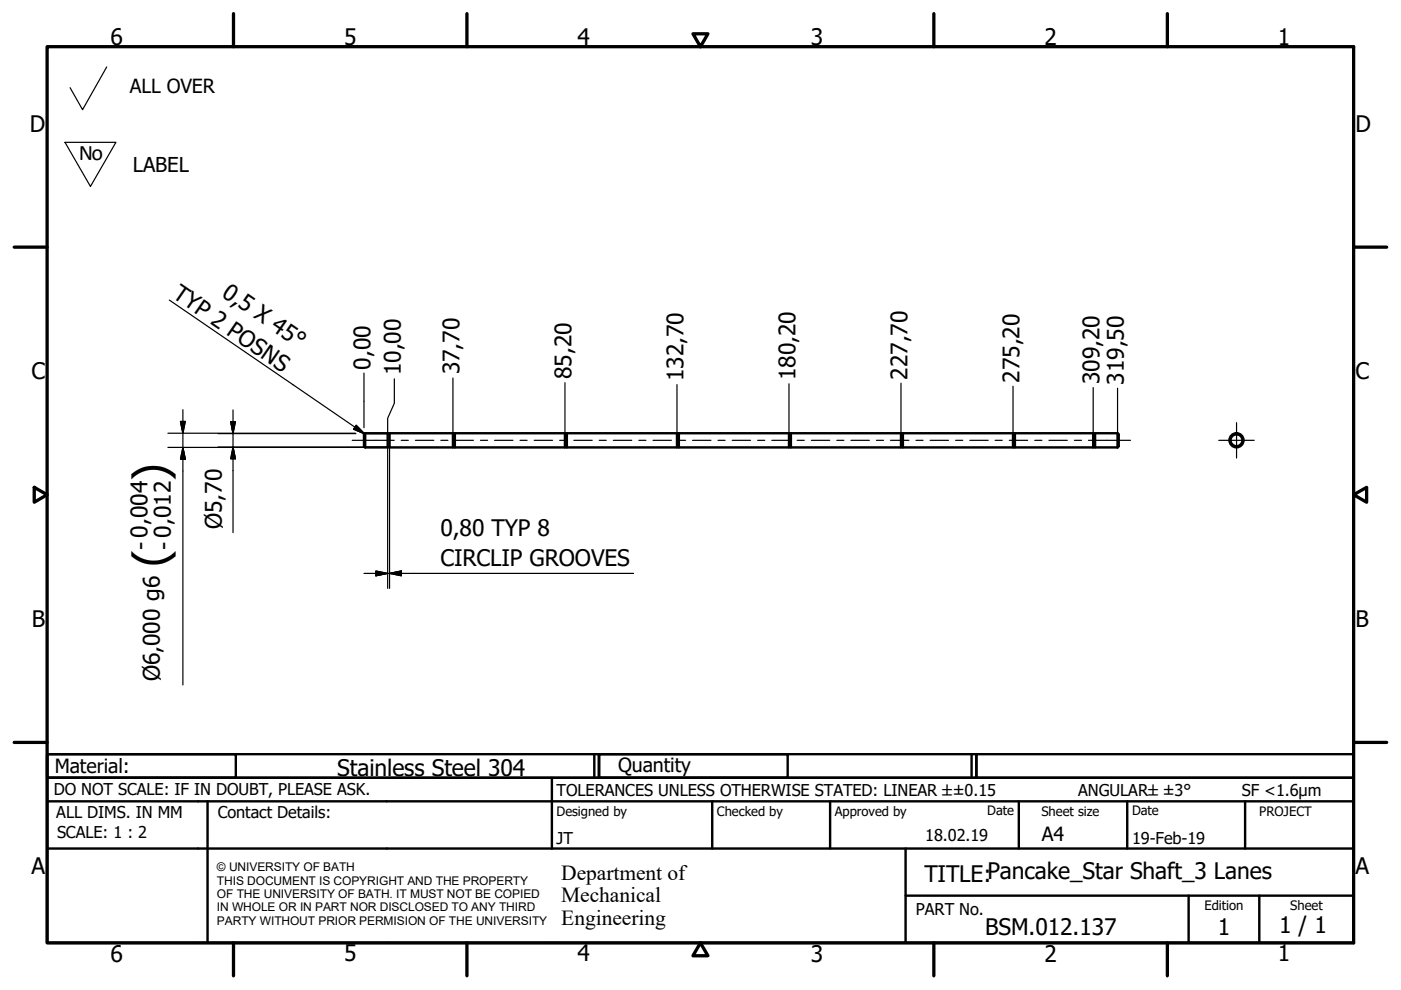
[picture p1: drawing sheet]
<svg xmlns="http://www.w3.org/2000/svg" width="297mm" height="210mm" viewBox="0 0 297 210" stroke-linecap="round" stroke-linejoin="round" font-family="sans-serif">
<!-- layer: Visible (ISO) -->
<g fill="none" stroke="#000" stroke-width=".51">
<path d="M77.4 91.9l-.2 .2v2.5l.2 .3M77.4 91.9v3M77.4 91.9h4.8v3h-4.8M82.2 94.8h.4M82.2 91.9h.4M82.6 91.9h13.4v3h-13.4zM96 94.8h.4M96 91.9h.4M96.4 91.9h23.4v3h-23.4zM119.8 94.8h.4M119.8 91.9h.4M120.2 91.9h23.3v3h-23.3z"/>
<path d="M143.5 94.8h.4M143.5 91.9h.4M143.9 91.9h23.4v3h-23.4zM167.3 94.8h.4M167.3 91.9h.4M167.7 91.9h23.3v3h-23.3zM191 94.8h.4M191 91.9h.4M191.4 91.9h23.4v3h-23.4zM214.8 94.8h.4M214.8 91.9h.4M215.2 91.9h16.6v3h-16.6z"/>
<path d="M231.8 94.8h.4M231.8 91.9h.4M236.9 91.9v3M236.9 91.9l.3 .2v2.5l-.3 .3M236.9 91.9h-4.7v3h4.7"/>
<circle cx="262.2" cy="93.3" r="1.49"/>
<circle cx="262.2" cy="93.3" r="1.26"/>
</g>
<!-- layer: Border (ISO) -->
<g fill="none" stroke="#000" stroke-width=".7">
<path d="M10 9.9h277v190h-277zM49.5 2.9v7M99 2.9v7M146.9 7.2h3.2l-1.6 2.7zM198 2.9v7M247.5 2.9v7M3 52.4h7M287 52.4h7M7.3 103.3l2.7 1.6-2.7 1.6zM287 104.9l2.8-1.6v3.2zM3 157.4h7M287 157.4h7"/>
<path d="M49.5 199.9v7M99 199.9v7M148.5 199.9l1.6 2.7h-3.2zM198 199.9v7M247.5 199.9v7"/>
</g>
<!-- layer: Title (ISO) -->
<g fill="none" stroke="#000" stroke-width=".51">
<path d="M10 159.9h40v5h-40zM10 159.9h117v5h-117zM126 159.9v5M127 159.9h40v5h-40zM127 159.9h80v5h-80zM206 159.9v5M207 159.9h80v5h-80zM10 169.9v-5h277v5M10 169.9h277v30h-277zM10 179.9h277M44 169.9v30M117 164.9v15"/>
<path d="M151 169.9v10M176 169.9v10M192 179.9v20M216 169.9v10M239 169.9v10M264 169.9v10M192 189.9h95M252 189.9v10M267 189.9v10"/>
</g>
<!-- layer: Sketch Geometry (ISO) -->
<path d="M22.6 14.2l-5.1 9.1-2.6-4.7M13.8 30.2h10.8l-5.4 9.3z" fill="none" stroke="#000" stroke-width=".25"/>
<!-- layer: Centerline (ISO) -->
<g fill="none" stroke="#000" stroke-width=".25">
<path d="M74.7 93.4h8.9M85.1 93.4h1.5M88.1 93.4h3.9M93.5 93.4h1.5M96.5 93.4h3.9M101.9 93.4h1.5M104.9 93.4h3.9M110.3 93.4h1.5M113.3 93.4h3.9M118.7 93.4h1.5M121.7 93.4h3.9M127 93.4h1.5"/>
<path d="M130 93.4h3.9M135.4 93.4h1.5M138.5 93.4h3.8M143.8 93.4h1.6M146.8 93.4h3.9M152.2 93.4h1.5M155.2 93.4h3.9M160.6 93.4h1.5M163.6 93.4h3.9M169 93.4h1.5M172 93.4h3.9M177.4 93.4h1.5"/>
<path d="M180.4 93.4h3.9M185.8 93.4h1.5M188.8 93.4h3.9M194.2 93.4h1.5M197.2 93.4h3.9M202.6 93.4h1.5M205.6 93.4h3.9M211 93.4h1.5M214 93.4h3.9M219.4 93.4h1.5M222.4 93.4h3.9M227.8 93.4h1.5"/>
<path d="M230.8 93.4h8.9"/>
</g>
<!-- layer: Center Mark (ISO) -->
<path d="M258.4 93.4h7.5M262.2 89.6v7.5" fill="none" stroke="#000" stroke-width=".25"/>
<!-- layer: Dimension (ISO) -->
<g fill="none" stroke="#000" stroke-width=".25">
<path d="M77.2 79.1v11.6M35.6 94.9h41.8M35.6 91.9h39.8M38.3 89.4h1l-.5 2.5zM38.8 94.9l.5 2.5h-1zM38.8 86.9v58.3M46.2 94.8h36M46.2 91.9h29.3M48.9 89.4h1l-.5 2.5zM49.4 94.8l.5 2.5h-1zM49.4 86.9v26M77.2 92v.1"/>
<path d="M77.2 91.9h5M77.3 91.9h.1M82.2 94.9v29.8M82.6 94.8v29.9M83.6 80.3v5.2l-1.4 3.2v3.2M96 80.2v11.7M119.8 81.1v10.8M143.5 81.5v10.4M167.3 81.4v10.5M191 81.2v10.7M214.8 81.9v10M231.8 82.2v9.7"/>
<path d="M236.9 82.3v9.6M77.2 121.6h57.1M79.7 121.1l2.5 .5-2.5 .5zM82.6 121.6l2.5-.5v1z"/>
</g>
<path d="M38.3 89.4l.5 2.5zM38.3 89.4h1l-.5 2.5zM38.8 94.9l.5 2.5zM38.8 94.9l.5 2.5h-1zM48.9 89.4l.5 2.5zM48.9 89.4h1l-.5 2.5zM49.4 94.8l.5 2.5zM49.4 94.8l.5 2.5h-1zM79.7 122.1l2.5-.5zM79.7 121.1l2.5 .5-2.5 .5zM82.6 121.6l2.5-.5zM82.6 121.6l2.5-.5v1z" fill="#000" stroke="#000" stroke-width=".25"/>
<!-- layer: Symbol (ISO) -->
<path d="M35.9 63.6l41.4 28.4M75.5 90.2l1.8 1.8-2.3-1z" fill="none" stroke="#000" stroke-width=".25"/>
<path d="M75 91l2.3 1zM75.5 90.2l1.8 1.8-2.3-1z" fill="#000" stroke="#000" stroke-width=".25"/>
<g font-size="9.7">
<text x="35.3" y="102" transform="rotate(-90 35.3 102)">)</text>
<text x="35.3" y="120.3" transform="rotate(-90 35.3 120.3)">(</text>
</g>
<g font-size="4.8">
<text x="23.4" y="9.5">6</text>
<text x="72.9" y="9.5">5</text>
<text x="122.4" y="9.5">4</text>
<text x="171.9" y="9.5">3</text>
<text x="221.4" y="9.5">2</text>
<text x="270.9" y="9.5">1</text>
<text x="6.3" y="27.9">D</text>
<text x="287.4" y="27.9">D</text>
<text x="36.4" y="62.9" transform="rotate(34 36.4 62.9)">TYP 2 POSNS</text>
<text x="46.8" y="62.7" transform="rotate(34 46.8 62.7)">0,5 X 45°</text>
<text x="6.7" y="80.4">C</text>
<text x="78.5" y="78.4" transform="rotate(-90 78.5 78.4)">0,00</text>
<text x="85" y="79.6" transform="rotate(-90 85 79.6)">10,00</text>
<text x="97.4" y="79.4" transform="rotate(-90 97.4 79.4)">37,70</text>
<text x="121.1" y="80.4" transform="rotate(-90 121.1 80.4)">85,20</text>
<text x="144.9" y="80.8" transform="rotate(-90 144.9 80.8)">132,70</text>
<text x="168.6" y="80.6" transform="rotate(-90 168.6 80.6)">180,20</text>
<text x="192.4" y="80.5" transform="rotate(-90 192.4 80.5)">227,70</text>
<text x="216.1" y="81.1" transform="rotate(-90 216.1 81.1)">275,20</text>
<text x="233.1" y="81.4" transform="rotate(-90 233.1 81.4)">309,20</text>
<text x="238.3" y="81.5" transform="rotate(-90 238.3 81.5)">319,50</text>
<text x="287.4" y="80.4">C</text>
<text x="47" y="112.2" transform="rotate(-90 47 112.2)">Ø5,70</text>
<text x="93.4" y="113.7">0,80 TYP 8</text>
<text x="31.5" y="116.6" transform="rotate(-90 31.5 116.6)">- 0,004</text>
<text x="36.4" y="116.6" transform="rotate(-90 36.4 116.6)">- 0,012</text>
<text x="93.4" y="120">CIRCLIP GROOVES</text>
<text x="6.8" y="132.9">B</text>
<text x="287.4" y="132.9">B</text>
<text x="33.9" y="144.5" transform="rotate(-90 33.9 144.5)">Ø6,000 g6</text>
<text x="71.5" y="164.5">Stainless Steel 304</text>
<text x="6.7" y="185.4">A</text>
<text x="287.4" y="185.4">A</text>
<text x="196" y="187">TITLE:Pancake_Star Shaft_3 Lanes</text>
<text x="271.2" y="197.9">1 / 1</text>
<text x="23.4" y="203.9">6</text>
<text x="72.9" y="203.8">5</text>
<text x="122.4" y="203.8">4</text>
<text x="171.9" y="203.9">3</text>
<text x="208.9" y="198.2">BSM.012.137</text>
<text x="221.4" y="203.9">2</text>
<text x="258.2" y="198.2">1</text>
<text x="270.9" y="203.8">1</text>
</g>
<text font-size="4.7" x="16.7" y="33.9">No</text>
<g font-size="4.6">
<text x="119" y="186.5">Department of</text>
<text x="119" y="191.3">Mechanical</text>
<text x="119" y="196">Engineering</text>
</g>
<text font-size="4.3" x="28.2" y="36.4">LABEL</text>
<g font-size="4.1">
<text x="27.5" y="19.7">ALL OVER</text>
<text x="11.6" y="163.9">Material:</text>
<text x="131" y="163.7">Quantity</text>
<text x="220.9" y="178.4">A4</text>
</g>
<g font-size="3.5">
<text x="11.4" y="168.5">DO NOT SCALE: IF IN DOUBT, PLEASE ASK.</text>
<text x="11.9" y="173.5">ALL DIMS. IN MM</text>
<text x="46.2" y="173.5">Contact Details:</text>
<text x="118" y="168.8">TOLERANCES UNLESS OTHERWISE STATED: LINEAR ±±0.15</text>
<text x="228.6" y="168.8">ANGULAR±±3°</text>
<text x="263.3" y="168.8">SF &lt;1.6µm</text>
<text x="12.1" y="177.6">SCALE: 1 : 2</text>
<text x="118" y="178.9">JT</text>
<text x="196.2" y="178.3">18.02.19</text>
<text x="240" y="178.9">19-Feb-19</text>
<text x="194.2" y="194.1">PART No.</text>
</g>
<g font-size="2.8">
<text x="118" y="173">Designed by</text>
<text x="152" y="173">Checked by</text>
<text x="177" y="173">Approved by</text>
<text x="209.3" y="172.9">Date</text>
<text x="220.8" y="173">Sheet size</text>
<text x="240" y="172.9">Date</text>
<text x="267" y="172.9">PROJECT</text>
<text x="255.4" y="193">Edition</text>
<text x="273.6" y="193">Sheet</text>
</g>
<g font-size="2.5">
<text x="46" y="184.7">© UNIVERSITY OF BATH</text>
<text x="46" y="187.6">THIS DOCUMENT IS COPYRIGHT AND THE PROPERTY</text>
<text x="46" y="190.4">OF THE UNIVERSITY OF BATH. IT MUST NOT BE COPIED</text>
<text x="46" y="193.2">IN WHOLE OR IN PART NOR DISCLOSED TO ANY THIRD</text>
<text x="46" y="196.1">PARTY WITHOUT PRIOR PERMISION OF THE UNIVERSITY</text>
</g>
</svg>
